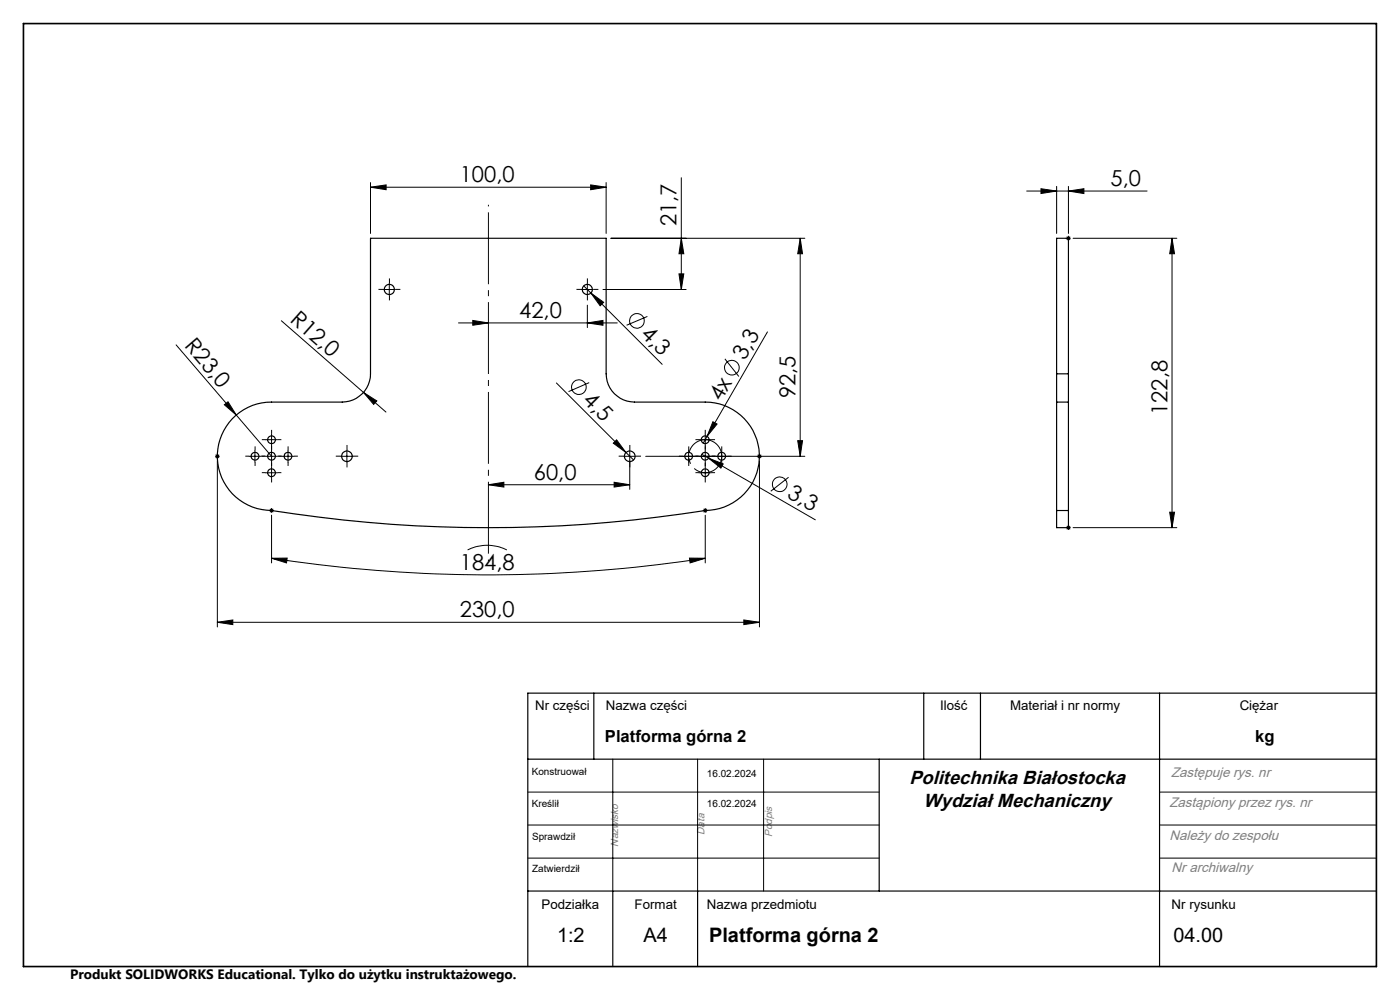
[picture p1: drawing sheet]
<svg xmlns="http://www.w3.org/2000/svg" width="297mm" height="210mm" viewBox="0 0 297 210" stroke-linecap="round" stroke-linejoin="round" font-family="sans-serif">
<g fill="none" stroke="#000" stroke-width=".25">
<path d="M78.6 50.5h50v28.8a6 6 0 0 0 6 6h15a11.5 11.5 0 0 1 11.5 11.5 11.5 11.5 0 0 1-11.5 11.5 296.9 296.9 0 0 1-93-.1 11.5 11.5 0 0 1-10.5-11.9 11.5 11.5 0 0 1 11.5-11h15a6 6 0 0 0 6-6zM224.2 79.3v6M224.2 79.3v-28.8h2.5v28.8M224.2 79.3h2.5M226.7 79.3v6M224.2 85.3v23M224.2 85.3h2.5M226.7 85.3v23M224.2 108.3v3.6h2.5v-3.6M224.2 108.3h2.5M126 147v14M196 147v14"/>
<path d="M208 147v14M246 147v58M292 147h-180v58M112 161h180M186.5 161v28M112 189h180M130 189v16M148 189v16"/>
<circle cx="82.6" cy="61.4" r="1.08"/>
<circle cx="124.6" cy="61.4" r="1.07"/>
<circle cx="54.1" cy="96.8" r=".83"/>
<circle cx="57.6" cy="96.8" r=".84"/>
<circle cx="57.6" cy="93.3" r=".84"/>
<circle cx="61.1" cy="96.8" r=".82"/>
<circle cx="73.6" cy="96.8" r="1.13"/>
<circle cx="133.6" cy="96.8" r="1.13"/>
<circle cx="146.1" cy="96.8" r=".84"/>
<circle cx="149.6" cy="93.3" r=".83"/>
<circle cx="149.6" cy="96.8" r=".83"/>
<circle cx="153.1" cy="96.8" r=".83"/>
<circle cx="57.6" cy="100.3" r=".83"/>
<circle cx="149.6" cy="100.3" r=".83"/>
</g>
<g fill="none" stroke="#000" stroke-width=".21">
<path d="M78.6 39.7l3.3-.5v1zM78.6 38.7v10.8M78.6 39.7h50M125.3 39.2l3.3 .5-3.3 .5zM128.6 38.7v10.8M144.5 37.7v23.7M224.2 39.5v10M226.7 39.5v10M129.6 50.5h41.1M144 58.1h1.1l-.6 3.3zM144.5 50.5l.6 3.3h-1.1zM169.8 50.5v46.3"/>
<path d="M169.8 50.5l.5 3.3h-1.1zM217.8 40.5h25.5M220.8 40l3.4 .5-3.4 .6zM226.1 50.5h1.1M226.3 50.2l.7 .7M226.7 40.5l3.2-.5v1.1zM226.7 50v1M227 50.2l-.7 .7M227.6 50.5h22.1M248.6 50.5l.6 3.3h-1.1zM248.6 50.5v61.4M37.4 73.2l12.7 14.8"/>
<path d="M59.7 68l17.4 15.2M81.4 61.4h2.5M82.6 60.1v2.5M97.3 68.5h33.7M100.3 68l3.3 .5-3.3 .5zM123.3 61.4h2.5M123.8 60.6l16.7 16.7M124.6 60.1v2.5M124.6 68.5l3.3-.5v1zM124.6 64.7v4.8M125.3 62.2l2.8 1.9-.8 .8zM127.9 61.4h17.7"/>
<path d="M137.3 67.1l-4.4 1.9M153.8 76.1l2.9 3.8M162.8 70.4l-12.8 22.2M45.6 96.8h1M45.8 96.4l.7 .7M46.1 96.3v1M46.1 97.8v35.2M46.5 96.4l-.7 .7M47.6 85.9l.8-.7 1.7 2.8zM50.1 88l7.5 8.8M52.8 96.8h2.6M54.1 95.5v2.5"/>
<path d="M56.3 96.8h2.5M56.3 93.3h2.5M57.6 92v2.5M57.6 95.5v2.5M57.6 99v2.5M59.8 96.8h2.5M61.1 95.5v2.5M72.4 96.8h2.5M73.6 95.5v2.5M77.1 83.2l2.8 1.8-.6 .8zM77.1 83.2l4.8 4.2M118 81.2l14.8 14.8"/>
<path d="M125 81.2l-4.4 1.9M130.1 94l.7-.7 2 2.7zM132.4 96.8h2.4M132.8 96l1.6 1.6M133.6 95.5v8.3M137 96.8h33.7M146.1 95.5v2.5M148.3 93.3h2.5M148.9 96.4l1.4 .8M149.6 92v2.5M149.6 95.5v2.5M149.6 99v2.5"/>
<path d="M150 92.6l-.8 1.4M150.3 97.2l3.1 1.2-.5 .9zM150.3 97.2l22.7 13.1M151.2 89.5l.9 .4-2.1 2.7zM153.1 95.5v2.5M160.8 96.4l.7 .7M161.1 96.3v1M161.1 97.8v35.2M161.5 96.4l-.7 .7M169.2 93.5h1.1l-.5 3.3zM56.3 100.3h2.5M57.1 108.3h1"/>
<path d="M57.3 107.9l.7 .7M57.6 118.4h3.3l-.1 1zM57.6 118.4a301.5 301.5 0 0 0 92 0M57.6 107.8v1M57.6 109.3v10.1M58 107.9l-.7 .7M99.2 116.7a9.3 9.3 0 0 1 8.3 0M103.6 102.8l3.3-.5v1zM103.6 102.8h30M130.3 102.3l3.3 .5-3.3 .5zM146.3 118.4h3.3l-3.2 1zM148.3 100.3h2.5"/>
<path d="M149.1 108.3h1M149.3 107.9l.7 .7M149.6 107.8v1M149.6 109.3v10.1M150 107.9l-.7 .7M167.3 101.2l-3.8 3M226.1 111.9h1.1M226.3 111.6l.7 .7M226.7 111.4v1M227 111.6l-.7 .7M227.6 111.9h22.1M248.1 108.6h1.1l-.6 3.3z"/>
<path d="M46.1 132l3.3-.5v1zM46.1 132h115M157.8 131.5l3.3 .5-3.3 .5zM112 168h74.5M112 175h74.5M130 161v28M148 161v28M162 161v28M246 168h46M246 175h46M112 182h74.5M246 182h46"/>
<circle cx="135.1" cy="68.1" r="1.55"/>
<circle cx="155.3" cy="78" r="1.56"/>
<circle cx="122.8" cy="82.1" r="1.55"/>
<circle cx="165.4" cy="102.7" r="1.55"/>
</g>
<path d="M153 95.7a3.5 3.5 0 0 0-5.9-1.4 3.5 3.5 0 0 0 1.6 5.8 3.5 3.5 0 0 0 4.3-4.1v-.3" fill="none" stroke="#000" stroke-width=".21" stroke-dasharray="15.2 1.3 1.3 1.3" stroke-dashoffset="6.2" stroke-linecap="butt"/>
<g fill="none" stroke="#000" stroke-width=".21" stroke-dasharray="15.2 1.3 1.3 1.3" stroke-linecap="butt">
<path d="M81.4 61.4h-1.1M82.6 60.1v-1M82.6 62.6v1.1M83.9 61.4h1M123.4 61.4h-1.1M124.6 60.1v-1M124.6 62.6v1.1M125.9 61.4h1M52.9 96.8h-.9M54.1 95.5v-.8M54.1 98v.8M55.4 96.8h.8"/>
<path d="M56.4 96.8h-.9M56.4 93.3h-.9M57.6 95.5v-.8M57.6 98v.8M57.6 92v-.8M57.6 94.5v.8M57.6 99v-.8M58.9 96.8h.8M58.9 93.3h.8M59.9 96.8h-.9M61.1 95.5v-.8M61.1 98v.8"/>
<path d="M62.4 96.8h.8M72.4 96.8h-1.2M73.6 95.5v-1.1M73.6 98v1.1M74.9 96.8h1.1M132.4 96.8h-1.2M133.6 95.5v-1.1M133.6 98v1.1M134.9 96.8h1.1M144.9 96.8h-.9M146.1 95.5v-.8M146.1 98v.8"/>
<path d="M147.4 96.8h.8M148.4 96.8h-.9M148.4 93.3h-.9M149.6 95.5v-.8M149.6 98v.8M149.6 99v-.8M149.6 92v-.8M149.6 94.5v.8M150.9 96.8h.8M150.9 93.3h.8M151.9 96.8h-.9M153.1 95.5v-.8"/>
<path d="M153.1 98v.8M154.4 96.8h.8M56.4 100.3h-.9M57.6 101.5v.8M58.9 100.3h.8M148.4 100.3h-.9M149.6 101.5v.8M150.9 100.3h.8"/>
</g>
<path d="M103.6 43.4v75.6" fill="none" stroke="#000" stroke-width=".21" stroke-dasharray="15.2 1.3 1.3 1.3" stroke-dashoffset="-1.6" stroke-linecap="butt"/>
<path d="M5 5h287v200h-287z" fill="none" stroke="#000" stroke-width=".35"/>
<g fill="#000">
<path d="M125.3 62.2l2.8 1.9-.8 .8zM47.6 85.9l.8-.7 1.7 2.8zM77.1 83.2l2.8 1.8-.6 .8zM130.1 94l.7-.7 2 2.7zM151.2 89.5l.9 .4-2.1 2.7zM150.3 97.2l3.1 1.2-.5 .9z"/>
<path d="M78.6 39.7l3.3-.5v1zM125.3 39.2l3.3 .5-3.3 .5z"/>
<path d="M144.5 50.5l.6 3.3h-1.1zM144 58.1h1.1l-.6 3.3zM169.8 50.5l.5 3.3h-1.1zM169.2 93.5h1.1l-.5 3.3z"/>
<path d="M226.7 40.5l3.2-.5v1.1zM220.8 40l3.4 .5-3.4 .6z"/>
<path d="M248.6 50.5l.6 3.3h-1.1zM248.1 108.6h1.1l-.6 3.3z"/>
<path d="M124.6 68.5l3.3-.5v1zM100.3 68l3.3 .5-3.3 .5zM130.3 102.3l3.3 .5-3.3 .5zM103.6 102.8l3.3-.5v1z"/>
<path d="M57.6 118.4h3.3l-.1 1zM146.3 118.4h3.3l-3.2 1z"/>
<path d="M46.1 132l3.3-.5v1zM157.8 131.5l3.3 .5-3.3 .5z"/>
</g>
<g font-size="4.7">
<text x="97.5" y="38.7">100,0</text>
<text x="235.6" y="39.5">5,0</text>
<text x="143.5" y="48" transform="rotate(-90 143.5 48)">21,7</text>
<text x="61.3" y="68.1" transform="rotate(41 61.3 68.1)">R12,0</text>
<text x="110.1" y="67.5">42,0</text>
<text x="135.7" y="71.1" transform="rotate(45 135.7 71.1)">4,3</text>
<text x="39" y="73.5" transform="rotate(49 39 73.5)">R23,0</text>
<text x="158" y="76.6" transform="rotate(-60 158 76.6)">3,3</text>
<text x="123.4" y="85.1" transform="rotate(45 123.4 85.1)">4,5</text>
<text x="153" y="85.4" transform="rotate(-60 153 85.4)">4x</text>
<text x="168.7" y="84.5" transform="rotate(-90 168.7 84.5)">92,5</text>
<text x="247.7" y="88" transform="rotate(-90 247.7 88)">122,8</text>
<text x="113.3" y="101.8">60,0</text>
<text x="166.8" y="105.5" transform="rotate(30 166.8 105.5)">3,3</text>
<text x="97.6" y="120.9">184,8</text>
<text x="97.6" y="131">230,0</text>
</g>
<g font-size="4.2">
<text x="118.2" y="199.8">1:2</text>
<text x="136.5" y="199.8">A4</text>
<text x="150.4" y="199.8">Platforma górna 2</text>
<text x="248.9" y="199.8">04.00</text>
</g>
<g font-size="4">
<text x="192.9" y="166.2">Politechnika Białostocka</text>
<text x="195.9" y="171.1">Wydział Mechaniczny</text>
</g>
<g font-size="3.5">
<text x="128.3" y="157.5">Platforma górna 2</text>
<text x="266.3" y="157.4">kg</text>
</g>
<g font-size="2.9" fill="#808080">
<text x="248.4" y="164.9">Zastępuje rys. nr</text>
<text x="248.1" y="171.2">Zastąpiony przez rys. nr</text>
<text x="248.1" y="178.1">Należy do zespołu</text>
<text x="248.6" y="185">Nr archiwalny</text>
</g>
<text font-size="2.9" x="14.9" y="207.6">Produkt SOLIDWORKS Educational. Tylko do użytku instruktażowego.</text>
<g font-size="2.8">
<text x="113.5" y="150.6">Nr części</text>
<text x="128.5" y="150.6">Nazwa części</text>
<text x="199.4" y="150.6">Ilość</text>
<text x="214.3" y="150.6">Materiał i nr normy</text>
<text x="263" y="150.6">Ciężar</text>
<text x="114.9" y="192.9">Podziałka</text>
<text x="134.6" y="192.9">Format</text>
<text x="150" y="192.9">Nazwa przedmiotu</text>
<text x="248.6" y="192.9">Nr rysunku</text>
</g>
<g font-size="2.2" fill="#808080">
<text x="131.1" y="179.6" transform="rotate(-90 131.1 179.6)">Nazwisko</text>
<text x="149.4" y="177.1" transform="rotate(-90 149.4 177.1)">Data</text>
<text x="163.8" y="177.6" transform="rotate(-90 163.8 177.6)">Podpis</text>
</g>
<g font-size="2.1">
<text x="112.8" y="164.3">Konstruował</text>
<text x="150" y="164.9">16.02.2024</text>
<text x="112.8" y="171.2">Kreślił</text>
<text x="150" y="171.2">16.02.2024</text>
<text x="112.9" y="178.1">Sprawdził</text>
<text x="112.9" y="185">Zatwierdził</text>
</g>
</svg>
